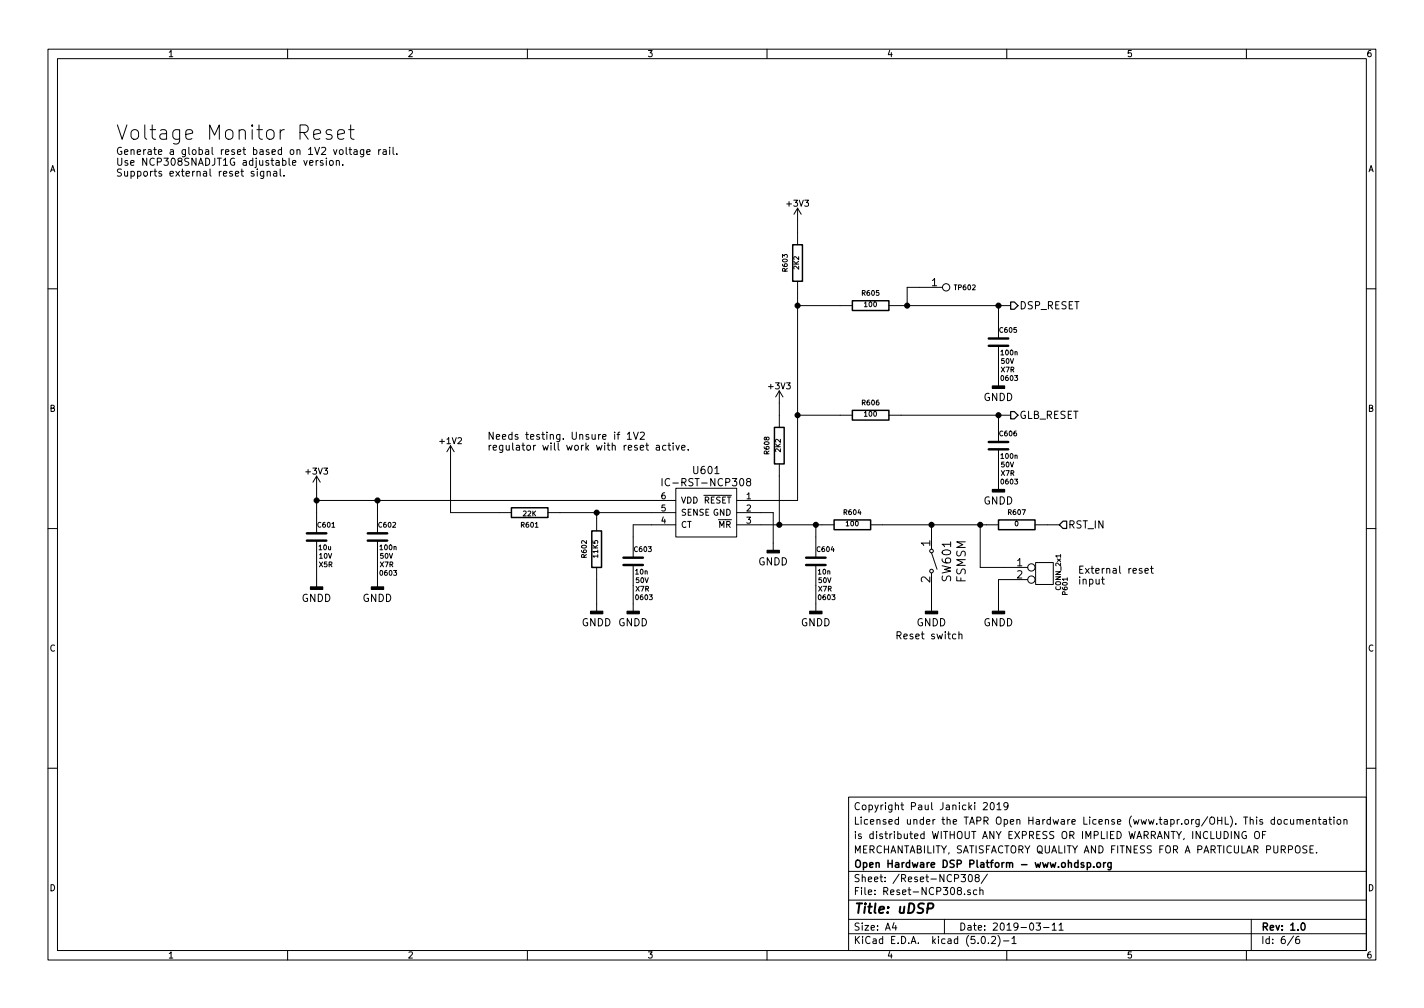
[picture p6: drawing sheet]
EESchema Schematic File Version 4
LIBS:uDSP-1.0-cache
EELAYER 26 0
EELAYER END
$Descr A4 11693 8268
encoding utf-8
Sheet 6 6
Title "uDSP"
Date "2019-03-11"
Rev "1.0"
Comp "Open Hardware DSP Platform - www.ohdsp.org"
Comment1 "MERCHANTABILITY, SATISFACTORY QUALITY AND FITNESS FOR A PARTICULAR PURPOSE."
Comment2 "is distributed WITHOUT ANY EXPRESS OR IMPLIED WARRANTY, INCLUDING OF"
Comment3 "Licensed under the TAPR Open Hardware License (www.tapr.org/OHL). This documentation"
Comment4 "Copyright Paul Janicki 2019"
$EndDescr
Text Notes 950  1450 0    59   ~ 0
Generate a global reset based on 1V2 voltage rail.\nUse NCP308SNADJT1G adjustable version.\nSupports external reset signal.
Text Notes 950  1150 0    118  ~ 0
Voltage Monitor Reset
$Comp
L MyKiCadLibs-Lib:SWITCH SW601
U 1 1
P 7650 4400
F 0 "SW601" H 7850 4530 70  0000 C CNN
F 1 "FSMSM" H 7850 4650 70  0000 C CNN
F 2 "MyKiCadLibs-Footprints:SW_TACT_SMD_FSMSM" H 7915 4400 60  0001 C CNN
F 3 "" H 7915 4400 60  0000 C CNN
F 4 "3.5mm x 6mm SMD tactile switch - e.g. Alcoswitch FSMSM" H 7650 4400 60  0001 C CNN "Description"
	1    7650 4400
	0    1    1    0   
$EndComp
Text Notes 8850 4800 0    59   ~ 0
External reset\ninput
$Comp
L power:GNDD #PWR0609
U 1 1
P 7650 4950
F 0 "#PWR0609" H 7650 4700 60  0001 C CNN
F 1 "GNDD" H 7650 4800 60  0000 C CNN
F 2 "" H 7650 4950 60  0000 C CNN
F 3 "" H 7650 4950 60  0000 C CNN
	1    7650 4950
	-1   0    0    -1  
$EndComp
$Comp
L power:GNDD #PWR0608
U 1 1
P 6700 4950
F 0 "#PWR0608" H 6700 4700 60  0001 C CNN
F 1 "GNDD" H 6700 4800 60  0000 C CNN
F 2 "" H 6700 4950 60  0000 C CNN
F 3 "" H 6700 4950 60  0000 C CNN
	1    6700 4950
	-1   0    0    -1  
$EndComp
$Comp
L power:GNDD #PWR0602
U 1 1
P 3100 4750
F 0 "#PWR0602" H 3100 4500 60  0001 C CNN
F 1 "GNDD" H 3100 4600 60  0000 C CNN
F 2 "" H 3100 4750 60  0000 C CNN
F 3 "" H 3100 4750 60  0000 C CNN
	1    3100 4750
	-1   0    0    -1  
$EndComp
$Comp
L power:GNDD #PWR0605
U 1 1
P 5200 4950
F 0 "#PWR0605" H 5200 4700 60  0001 C CNN
F 1 "GNDD" H 5200 4800 60  0000 C CNN
F 2 "" H 5200 4950 60  0000 C CNN
F 3 "" H 5200 4950 60  0000 C CNN
	1    5200 4950
	-1   0    0    -1  
$EndComp
$Comp
L power:GNDD #PWR0604
U 1 1
P 4900 4950
F 0 "#PWR0604" H 4900 4700 60  0001 C CNN
F 1 "GNDD" H 4900 4800 60  0000 C CNN
F 2 "" H 4900 4950 60  0000 C CNN
F 3 "" H 4900 4950 60  0000 C CNN
	1    4900 4950
	-1   0    0    -1  
$EndComp
Text HLabel 8300 3400 2    60   Output ~ 0
GLB_RESET
Text HLabel 8700 4300 2    60   Input ~ 0
RST_IN
$Comp
L power:GNDD #PWR0611
U 1 1
P 8200 3950
F 0 "#PWR0611" H 8200 3700 60  0001 C CNN
F 1 "GNDD" H 8200 3800 60  0000 C CNN
F 2 "" H 8200 3950 60  0000 C CNN
F 3 "" H 8200 3950 60  0000 C CNN
	1    8200 3950
	-1   0    0    -1  
$EndComp
$Comp
L power:GNDD #PWR0612
U 1 1
P 8200 4950
F 0 "#PWR0612" H 8200 4700 60  0001 C CNN
F 1 "GNDD" H 8200 4800 60  0000 C CNN
F 2 "" H 8200 4950 60  0000 C CNN
F 3 "" H 8200 4950 60  0000 C CNN
	1    8200 4950
	-1   0    0    -1  
$EndComp
$Comp
L MyKiCadLibs-Lib:CONN_2x1 P601
U 1 1
P 8250 4650
F 0 "P601" V 8745 4495 40  0000 C CNN
F 1 "CONN_2x1" V 8690 4610 40  0000 C CNN
F 2 "MyKiCadLibs-Footprints:CONN_SIL_2_1MM" H 8590 4540 60  0001 C CNN
F 3 "" H 8590 4540 60  0000 C CNN
F 4 "1x2 2.54mm pitch pin header" H 8500 4400 40  0001 C CNN "Description"
	1    8250 4650
	1    0    0    -1  
$EndComp
Wire Wire Line
	8200 4750 8250 4750
Wire Wire Line
	8200 4950 8200 4750
Connection ~ 8050 4300
Wire Wire Line
	7250 4300 7650 4300
Wire Wire Line
	8050 4300 8050 4650
Wire Wire Line
	8050 4650 8250 4650
Wire Wire Line
	6550 3400 6900 3400
Wire Wire Line
	6550 4100 6250 4100
Wire Wire Line
	6550 2400 6550 2500
Wire Wire Line
	8200 3950 8200 3850
Connection ~ 6700 4300
Wire Wire Line
	6700 4400 6700 4300
Wire Wire Line
	6250 4300 6400 4300
Wire Wire Line
	4900 4750 4900 4950
Wire Wire Line
	3700 3750 3700 4200
Connection ~ 4900 4200
Wire Wire Line
	4900 4250 4900 4200
Wire Wire Line
	4600 4200 4900 4200
Wire Wire Line
	5200 4950 5200 4800
Connection ~ 3100 4100
Wire Wire Line
	3100 4100 3100 4200
Wire Wire Line
	2600 4000 2600 4100
Connection ~ 7650 4300
Wire Wire Line
	6700 4950 6700 4800
Wire Wire Line
	7650 4950 7650 4800
Wire Wire Line
	7650 4400 7650 4300
Wire Wire Line
	8700 4300 8600 4300
Wire Wire Line
	8200 3450 8200 3400
Connection ~ 8200 3400
Wire Wire Line
	3700 4200 4100 4200
$Comp
L power:+3V3 #PWR0601
U 1 1
P 2600 4000
F 0 "#PWR0601" H 2600 3850 50  0001 C CNN
F 1 "+3V3" H 2600 4140 50  0000 C CNN
F 2 "" H 2600 4000 50  0000 C CNN
F 3 "" H 2600 4000 50  0000 C CNN
	1    2600 4000
	1    0    0    -1  
$EndComp
$Comp
L power:+1V2 #PWR0603
U 1 1
P 3700 3750
F 0 "#PWR0603" H 3700 3600 50  0001 C CNN
F 1 "+1V2" H 3700 3890 50  0000 C CNN
F 2 "" H 3700 3750 50  0001 C CNN
F 3 "" H 3700 3750 50  0001 C CNN
	1    3700 3750
	1    0    0    -1  
$EndComp
Text HLabel 8300 2500 2    60   Output ~ 0
DSP_RESET
$Comp
L power:GNDD #PWR0610
U 1 1
P 8200 3100
F 0 "#PWR0610" H 8200 2850 60  0001 C CNN
F 1 "GNDD" H 8200 2950 60  0000 C CNN
F 2 "" H 8200 3100 60  0000 C CNN
F 3 "" H 8200 3100 60  0000 C CNN
	1    8200 3100
	-1   0    0    -1  
$EndComp
Wire Wire Line
	8200 3100 8200 3000
Wire Wire Line
	8200 2500 8200 2600
Wire Wire Line
	7400 2500 7450 2500
$Comp
L MyKiCadLibs-Lib:PIN TP602
U 1 1
P 7550 2350
F 0 "TP602" H 7925 2350 40  0000 C CNN
F 1 "PIN" H 8050 2350 40  0001 C CNN
F 2 "MyKiCadLibs-Footprints:TP-1mm" H 7890 2240 60  0001 C CNN
F 3 "" H 7890 2240 60  0000 C CNN
	1    7550 2350
	1    0    0    -1  
$EndComp
Connection ~ 8200 2500
Wire Wire Line
	7550 2350 7450 2350
Wire Wire Line
	7450 2350 7450 2500
Connection ~ 7450 2500
Wire Wire Line
	6900 2500 6550 2500
Connection ~ 6550 3400
$Comp
L MyKiCadLibs-Lib:IC-RST-NCP308 U601
U 1 1
P 6250 4100
F 0 "U601" H 6700 4350 60  0000 C CNN
F 1 "IC-RST-NCP308" H 6700 4250 60  0000 C CNN
F 2 "MyKiCadLibs-Footprints:IC-SOT23-6" H 6750 3750 60  0001 C CNN
F 3 "" H 6200 4700 60  0001 C CNN
F 4 "On Semi NCP308 SOT-23-6 TSOP-6 Supervisor" H 6700 3650 60  0001 C CNN "Description"
	1    6250 4100
	-1   0    0    -1  
$EndComp
Wire Wire Line
	5200 4400 5200 4300
Wire Wire Line
	5200 4300 5350 4300
$Comp
L power:GNDD #PWR0606
U 1 1
P 6350 4450
F 0 "#PWR0606" H 6350 4200 60  0001 C CNN
F 1 "GNDD" H 6350 4300 60  0000 C CNN
F 2 "" H 6350 4450 60  0000 C CNN
F 3 "" H 6350 4450 60  0000 C CNN
	1    6350 4450
	-1   0    0    -1  
$EndComp
Wire Wire Line
	6350 4450 6350 4200
Wire Wire Line
	6350 4200 6250 4200
Connection ~ 6550 2500
$Comp
L power:+3V3 #PWR0607
U 1 1
P 6550 1800
F 0 "#PWR0607" H 6550 1650 50  0001 C CNN
F 1 "+3V3" H 6550 1940 50  0000 C CNN
F 2 "" H 6550 1800 50  0000 C CNN
F 3 "" H 6550 1800 50  0000 C CNN
	1    6550 1800
	1    0    0    -1  
$EndComp
Wire Wire Line
	6550 1800 6550 1900
Wire Wire Line
	8050 4300 8100 4300
Wire Wire Line
	6700 4300 6750 4300
Wire Wire Line
	4900 4200 5350 4200
Wire Wire Line
	7650 4300 8050 4300
Wire Wire Line
	8200 3400 8300 3400
Wire Wire Line
	8200 2500 8300 2500
Wire Wire Line
	7450 2500 8200 2500
Wire Wire Line
	6550 3400 6550 4100
Wire Wire Line
	6550 2500 6550 3400
$Comp
L MyKiCadLibs-Lib:R R601
U 1 1
P 4350 4200
F 0 "R601" V 4450 4200 40  0000 C CNN
F 1 "22K" V 4357 4201 40  0000 C CNN
F 2 "MyKiCadLibs-Footprints:SMD-0603" V 4280 4200 30  0001 C CNN
F 3 "" V 4270 4200 30  0000 C CNN
F 4 "63mW" V 4450 4200 40  0001 C CNN "Power"
F 5 "Thick or thin film resistor" V 4595 4200 40  0001 C CNN "Description"
F 6 "0603" V 4525 4200 40  0001 C CNN "Size"
F 7 "1%" V 4675 4200 40  0001 C CNN "Tolerance"
	1    4350 4200
	0    -1   1    0   
$EndComp
$Comp
L MyKiCadLibs-Lib:R R602
U 1 1
P 4900 4500
F 0 "R602" V 5000 4500 40  0000 C CNN
F 1 "11K5" V 4907 4501 40  0000 C CNN
F 2 "MyKiCadLibs-Footprints:SMD-0603" V 4830 4500 30  0001 C CNN
F 3 "" V 4820 4500 30  0000 C CNN
F 4 "63mW" V 5000 4500 40  0001 C CNN "Power"
F 5 "Thick or thin film resistor" V 5145 4500 40  0001 C CNN "Description"
F 6 "0603" V 5075 4500 40  0001 C CNN "Size"
F 7 "1%" V 5225 4500 40  0001 C CNN "Tolerance"
	1    4900 4500
	-1   0    0    -1  
$EndComp
$Comp
L MyKiCadLibs-Lib:C C602
U 1 1
P 3100 4400
F 0 "C602" H 3100 4500 40  0000 L CNN
F 1 "100n" H 3110 4315 40  0000 L CNN
F 2 "MyKiCadLibs-Footprints:SMD-0603" H 3138 4250 30  0001 C CNN
F 3 "" H 3100 4500 60  0000 C CNN
F 4 "50V" H 3115 4245 40  0000 L CNN "Voltage"
F 5 "X7R" H 3115 4175 40  0000 L CNN "Type"
F 6 "Ceramic capacitor" H 3100 4700 40  0001 L CNN "Description"
F 7 "10%" H 3170 4035 40  0001 C CNN "Tolerance"
F 8 "0603" H 3110 4105 40  0000 L CNN "Size"
	1    3100 4400
	1    0    0    -1  
$EndComp
Wire Wire Line
	3100 4100 5350 4100
$Comp
L MyKiCadLibs-Lib:C C603
U 1 1
P 5200 4600
F 0 "C603" H 5200 4700 40  0000 L CNN
F 1 "10n" H 5210 4515 40  0000 L CNN
F 2 "MyKiCadLibs-Footprints:SMD-0603" H 5238 4450 30  0001 C CNN
F 3 "" H 5200 4700 60  0000 C CNN
F 4 "50V" H 5215 4445 40  0000 L CNN "Voltage"
F 5 "X7R" H 5215 4375 40  0000 L CNN "Type"
F 6 "Ceramic capacitor" H 5200 4900 40  0001 L CNN "Description"
F 7 "10%" H 5270 4235 40  0001 C CNN "Tolerance"
F 8 "0603" H 5210 4305 40  0000 L CNN "Size"
	1    5200 4600
	1    0    0    -1  
$EndComp
$Comp
L MyKiCadLibs-Lib:C C604
U 1 1
P 6700 4600
F 0 "C604" H 6700 4700 40  0000 L CNN
F 1 "10n" H 6710 4515 40  0000 L CNN
F 2 "MyKiCadLibs-Footprints:SMD-0603" H 6738 4450 30  0001 C CNN
F 3 "" H 6700 4700 60  0000 C CNN
F 4 "50V" H 6715 4445 40  0000 L CNN "Voltage"
F 5 "X7R" H 6715 4375 40  0000 L CNN "Type"
F 6 "Ceramic capacitor" H 6700 4900 40  0001 L CNN "Description"
F 7 "10%" H 6770 4235 40  0001 C CNN "Tolerance"
F 8 "0603" H 6710 4305 40  0000 L CNN "Size"
	1    6700 4600
	1    0    0    -1  
$EndComp
$Comp
L MyKiCadLibs-Lib:R R604
U 1 1
P 7000 4300
F 0 "R604" V 7100 4300 40  0000 C CNN
F 1 "100" V 7007 4301 40  0000 C CNN
F 2 "MyKiCadLibs-Footprints:SMD-0603" V 6930 4300 30  0001 C CNN
F 3 "" V 6920 4300 30  0000 C CNN
F 4 "63mW" V 7100 4300 40  0001 C CNN "Power"
F 5 "Thick or thin film resistor" V 7245 4300 40  0001 C CNN "Description"
F 6 "0603" V 7175 4300 40  0001 C CNN "Size"
F 7 "1%" V 7325 4300 40  0001 C CNN "Tolerance"
	1    7000 4300
	0    -1   -1   0   
$EndComp
$Comp
L MyKiCadLibs-Lib:R R606
U 1 1
P 7150 3400
F 0 "R606" V 7250 3400 40  0000 C CNN
F 1 "100" V 7157 3401 40  0000 C CNN
F 2 "MyKiCadLibs-Footprints:SMD-0603" V 7080 3400 30  0001 C CNN
F 3 "" V 7070 3400 30  0000 C CNN
F 4 "63mW" V 7250 3400 40  0001 C CNN "Power"
F 5 "Thick or thin film resistor" V 7395 3400 40  0001 C CNN "Description"
F 6 "0603" V 7325 3400 40  0001 C CNN "Size"
F 7 "1%" V 7475 3400 40  0001 C CNN "Tolerance"
	1    7150 3400
	0    -1   -1   0   
$EndComp
$Comp
L MyKiCadLibs-Lib:R R605
U 1 1
P 7150 2500
F 0 "R605" V 7250 2500 40  0000 C CNN
F 1 "100" V 7157 2501 40  0000 C CNN
F 2 "MyKiCadLibs-Footprints:SMD-0603" V 7080 2500 30  0001 C CNN
F 3 "" V 7070 2500 30  0000 C CNN
F 4 "63mW" V 7250 2500 40  0001 C CNN "Power"
F 5 "Thick or thin film resistor" V 7395 2500 40  0001 C CNN "Description"
F 6 "0603" V 7325 2500 40  0001 C CNN "Size"
F 7 "1%" V 7475 2500 40  0001 C CNN "Tolerance"
	1    7150 2500
	0    -1   -1   0   
$EndComp
$Comp
L MyKiCadLibs-Lib:R R603
U 1 1
P 6550 2150
F 0 "R603" V 6650 2150 40  0000 C CNN
F 1 "2K2" V 6557 2151 40  0000 C CNN
F 2 "MyKiCadLibs-Footprints:SMD-0603" V 6480 2150 30  0001 C CNN
F 3 "" V 6470 2150 30  0000 C CNN
F 4 "63mW" V 6650 2150 40  0001 C CNN "Power"
F 5 "Thick or thin film resistor" V 6795 2150 40  0001 C CNN "Description"
F 6 "0603" V 6725 2150 40  0001 C CNN "Size"
F 7 "1%" V 6875 2150 40  0001 C CNN "Tolerance"
	1    6550 2150
	-1   0    0    -1  
$EndComp
$Comp
L MyKiCadLibs-Lib:C C605
U 1 1
P 8200 2800
F 0 "C605" H 8200 2900 40  0000 L CNN
F 1 "100n" H 8210 2715 40  0000 L CNN
F 2 "MyKiCadLibs-Footprints:SMD-0603" H 8238 2650 30  0001 C CNN
F 3 "" H 8200 2900 60  0000 C CNN
F 4 "50V" H 8215 2645 40  0000 L CNN "Voltage"
F 5 "X7R" H 8215 2575 40  0000 L CNN "Type"
F 6 "Ceramic capacitor" H 8200 3100 40  0001 L CNN "Description"
F 7 "10%" H 8270 2435 40  0001 C CNN "Tolerance"
F 8 "0603" H 8210 2505 40  0000 L CNN "Size"
	1    8200 2800
	1    0    0    -1  
$EndComp
$Comp
L MyKiCadLibs-Lib:C C606
U 1 1
P 8200 3650
F 0 "C606" H 8200 3750 40  0000 L CNN
F 1 "100n" H 8210 3565 40  0000 L CNN
F 2 "MyKiCadLibs-Footprints:SMD-0603" H 8238 3500 30  0001 C CNN
F 3 "" H 8200 3750 60  0000 C CNN
F 4 "50V" H 8215 3495 40  0000 L CNN "Voltage"
F 5 "X7R" H 8215 3425 40  0000 L CNN "Type"
F 6 "Ceramic capacitor" H 8200 3950 40  0001 L CNN "Description"
F 7 "10%" H 8270 3285 40  0001 C CNN "Tolerance"
F 8 "0603" H 8210 3355 40  0000 L CNN "Size"
	1    8200 3650
	1    0    0    -1  
$EndComp
$Comp
L MyKiCadLibs-Lib:R R607
U 1 1
P 8350 4300
F 0 "R607" V 8450 4300 40  0000 C CNN
F 1 "0" V 8357 4301 40  0000 C CNN
F 2 "MyKiCadLibs-Footprints:SMD-0603" V 8280 4300 30  0001 C CNN
F 3 "" V 8270 4300 30  0000 C CNN
F 4 "63mW" V 8450 4300 40  0001 C CNN "Power"
F 5 "Thick or thin film resistor" V 8595 4300 40  0001 C CNN "Description"
F 6 "0603" V 8525 4300 40  0001 C CNN "Size"
F 7 "1%" V 8675 4300 40  0001 C CNN "Tolerance"
	1    8350 4300
	0    -1   -1   0   
$EndComp
Wire Wire Line
	2600 4100 3100 4100
Wire Wire Line
	3100 4600 3100 4750
$Comp
L power:+3V3 #PWR0102
U 1 1
P 6400 3300
F 0 "#PWR0102" H 6400 3150 50  0001 C CNN
F 1 "+3V3" H 6400 3440 50  0000 C CNN
F 2 "" H 6400 3300 50  0000 C CNN
F 3 "" H 6400 3300 50  0000 C CNN
	1    6400 3300
	1    0    0    -1  
$EndComp
Wire Wire Line
	6400 3300 6400 3400
$Comp
L MyKiCadLibs-Lib:R R608
U 1 1
P 6400 3650
F 0 "R608" V 6500 3650 40  0000 C CNN
F 1 "2K2" V 6407 3651 40  0000 C CNN
F 2 "MyKiCadLibs-Footprints:SMD-0603" V 6330 3650 30  0001 C CNN
F 3 "" V 6320 3650 30  0000 C CNN
F 4 "63mW" V 6500 3650 40  0001 C CNN "Power"
F 5 "Thick or thin film resistor" V 6645 3650 40  0001 C CNN "Description"
F 6 "0603" V 6575 3650 40  0001 C CNN "Size"
F 7 "1%" V 6725 3650 40  0001 C CNN "Tolerance"
	1    6400 3650
	-1   0    0    -1  
$EndComp
Wire Wire Line
	6400 3900 6400 4300
Connection ~ 6400 4300
Wire Wire Line
	6400 4300 6700 4300
Wire Wire Line
	7400 3400 8200 3400
Wire Wire Line
	2600 4200 2600 4100
Connection ~ 2600 4100
$Comp
L power:GNDD #PWR0103
U 1 1
P 2600 4750
F 0 "#PWR0103" H 2600 4500 60  0001 C CNN
F 1 "GNDD" H 2600 4600 60  0000 C CNN
F 2 "" H 2600 4750 60  0000 C CNN
F 3 "" H 2600 4750 60  0000 C CNN
	1    2600 4750
	-1   0    0    -1  
$EndComp
Wire Wire Line
	2600 4600 2600 4750
Text Notes 4000 3700 0    59   ~ 0
Needs testing. Unsure if 1V2\nregulator will work with reset active.
Text Notes 7350 5250 0    59   ~ 0
Reset switch
$Comp
L MyKiCadLibs-Lib:C C?
U 1 1
P 2600 4400
AR Path="/54BE4270/5C81D216" Ref="C?"  Part="1" 
AR Path="/54DA50D9/5C81D216" Ref="C?"  Part="1" 
AR Path="/592AF00E/5C81D216" Ref="C601"  Part="1" 
F 0 "C601" H 2600 4500 40  0000 L CNN
F 1 "10u" H 2610 4315 40  0000 L CNN
F 2 "MyKiCadLibs-Footprints:SMD-0603" H 2638 4250 30  0001 C CNN
F 3 "" H 2600 4500 60  0000 C CNN
F 4 "10V" H 2615 4245 40  0000 L CNN "Voltage"
F 5 "X5R" H 2615 4175 40  0000 L CNN "Type"
F 6 "Ceramic capacitor" H 2600 4700 40  0001 L CNN "Description"
F 7 "20%" H 2670 4035 40  0001 C CNN "Tolerance"
F 8 "0603" H 2610 4105 40  0001 L CNN "Size"
	1    2600 4400
	1    0    0    -1  
$EndComp
$EndSCHEMATC
